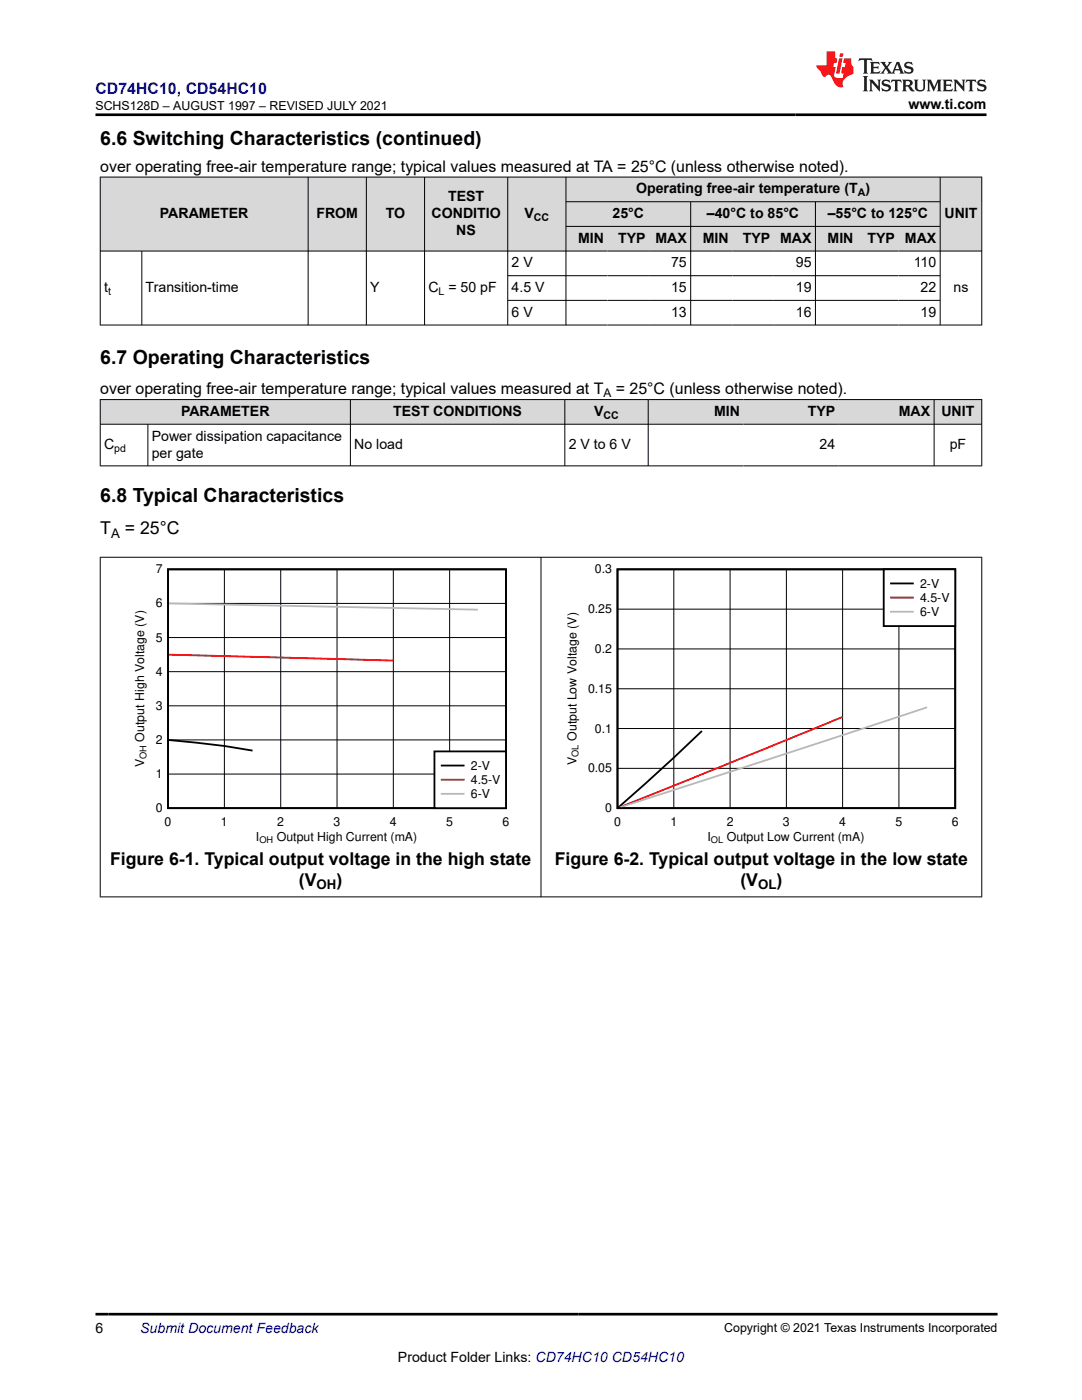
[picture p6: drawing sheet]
<svg xmlns="http://www.w3.org/2000/svg" width="216mm" height="279mm" viewBox="0 0 216 279" stroke-linecap="round" stroke-linejoin="round" font-family="sans-serif">
<g fill="#d8d8d8">
<path d="M20 35.3h175.9v5h-175.9z" fill-rule="evenodd"/>
<path d="M20.1 35.4h41.3v14.6h-41.3z" fill-rule="evenodd"/>
<path d="M61.5 35.4h11.5v14.6h-11.5z" fill-rule="evenodd"/>
<path d="M73.2 35.4h11.5v14.6h-11.5z" fill-rule="evenodd"/>
<path d="M84.8 35.4h16.5v14.6h-16.5z" fill-rule="evenodd"/>
<path d="M101.4 35.4h11.5v14.6h-11.5z" fill-rule="evenodd"/>
<path d="M113 35.4h74.5v4.8h-74.5z" fill-rule="evenodd"/>
<path d="M187.7 35.4h8.1v14.6h-8.1z" fill-rule="evenodd"/>
<path d="M113 40.3h24.8v4.8h-24.8z" fill-rule="evenodd"/>
<path d="M137.9 40.3h24.7v4.8h-24.7z" fill-rule="evenodd"/>
<path d="M162.8 40.3h24.7v4.8h-24.7z" fill-rule="evenodd"/>
<path d="M113 45.2h8.2v4.8h-8.2z" fill-rule="evenodd"/>
<path d="M121.2 45.2h8.3v4.8h-8.3z" fill-rule="evenodd"/>
<path d="M129.5 45.2h8.3v4.8h-8.3z" fill-rule="evenodd"/>
<path d="M137.9 45.2h8.2v4.8h-8.2z" fill-rule="evenodd"/>
<path d="M146.1 45.2h8.3v4.8h-8.3z" fill-rule="evenodd"/>
<path d="M154.4 45.2h8.2v4.8h-8.2z" fill-rule="evenodd"/>
<path d="M162.8 45.2h8.2v4.8h-8.2z" fill-rule="evenodd"/>
<path d="M171 45.2h8.3v4.8h-8.3z" fill-rule="evenodd"/>
<path d="M179.3 45.2h8.2v4.8h-8.2z" fill-rule="evenodd"/>
</g>
<g fill="none" stroke="#000" stroke-width=".2">
<path d="M19.9 35.3h176.1M20 35.3v29.6M61.5 35.3v29.6M73.1 35.3v29.6M84.7 35.3v29.6M101.3 35.3v29.6M112.9 35.3v29.6M187.6 35.3v29.6M195.9 35.3v29.6M19.9 50.1h176.1M28.3 50.1v14.8M101.3 55h86.4"/>
<path d="M101.3 59.9h86.4M112.9 40.3h74.8M112.9 45.2h74.8M137.8 40.3v24.6M162.7 40.3v24.6M19.9 64.9h176.1"/>
</g>
<g fill="#d8d8d8">
<path d="M20 79.7h175.9v5h-175.9z" fill-rule="evenodd"/>
<path d="M20.1 79.8h49.8v4.8h-49.8z" fill-rule="evenodd"/>
<path d="M70 79.8h42.6v4.8h-42.6z" fill-rule="evenodd"/>
<path d="M112.8 79.8h16.5v4.8h-16.5z" fill-rule="evenodd"/>
<path d="M129.4 79.8h19v4.8h-19z" fill-rule="evenodd"/>
<path d="M148.4 79.8h19v4.8h-19z" fill-rule="evenodd"/>
<path d="M167.4 79.8h18.9v4.8h-18.9z" fill-rule="evenodd"/>
<path d="M186.5 79.8h9.3v4.8h-9.3z" fill-rule="evenodd"/>
</g>
<g fill="none" stroke="#000" stroke-width=".2">
<path d="M19.9 79.7h176.1M20 79.7v13.3M69.9 79.7v13.3M112.7 79.7v13.3M129.3 79.7v13.3M186.4 79.7v13.3M195.9 79.7v13.3M19.9 84.7h176.1M19.9 93h176.1M29.5 84.7v8.3M44.8 113.6v47.7M56 113.6v47.7"/>
<path d="M67.3 113.6v47.7M78.5 113.6v47.7M89.7 113.6v47.7M33.5 134h67.5M33.5 127.2h67.5M33.5 120.4h67.5M33.5 154.5h67.5M33.5 147.7h67.5M33.5 140.9h67.5"/>
</g>
<path d="M33.5 113.6h67.5v47.7h-67.5zM33.7 147.7l11.1 1.2 5.6 .9" fill="none" stroke="#000" stroke-width=".36"/>
<path d="M33.7 130.7l44.8 1.1" fill="none" stroke="#f00" stroke-width=".36"/>
<path d="M33.7 120.4l61.6 1.3" fill="none" stroke="#b8b8b8" stroke-width=".36"/>
<path d="M86.7 150h14.3v11.3h-14.3z" fill-rule="evenodd" fill="#fff"/>
<path d="M123.2 113.6h67.4v47.7h-67.4zM86.7 150h14.3v11.3h-14.3zM88.1 152.8h4.4M140.1 145.9l-5.6 5.3-11.1 9.9" fill="none" stroke="#000" stroke-width=".36"/>
<path d="M88.1 155.6h4.4M168.1 143.1l-44.4 18" fill="none" stroke="#f00" stroke-width=".36"/>
<path d="M88.1 158.4h4.4M185 141.2l-61.2 19.9" fill="none" stroke="#b8b8b8" stroke-width=".36"/>
<path d="M134.5 113.6v47.7M145.7 113.6v47.7M156.9 113.6v47.7M168.1 113.6v47.7M179.4 113.6v47.7M123.2 137.5h67.4M123.2 129.5h67.4M123.2 121.6h67.4M123.2 153.3h67.4M123.2 145.4h67.4" fill="none" stroke="#000" stroke-width=".2"/>
<path d="M176.3 113.6h14.3v11.3h-14.3z" fill-rule="evenodd" fill="#fff"/>
<path d="M176.3 113.6h14.3v11.3h-14.3zM177.8 116.4h4.3" fill="none" stroke="#000" stroke-width=".36"/>
<path d="M177.8 119.3h4.3" fill="none" stroke="#f00" stroke-width=".36"/>
<path d="M177.8 122.1h4.3" fill="none" stroke="#b8b8b8" stroke-width=".36"/>
<path d="M19.9 111.2h176.1M20 111.2v67.9M108 111.2v67.9M195.9 111.2v67.9M19.9 179h176.1" fill="none" stroke="#000" stroke-width=".2"/>
<path d="M171.5 11.6l-.2 .6 .5-.2h.6v.1v2.2l-.2 .4h1l-.2-.4v-2.2v-.1h.5l.6 .2-.2-.6zM173.6 12.4l.2 .3v1.6l-.2 .4h1.9l.1-.6a1.08 1.08 0 0 1-1.3 .2v-.7h.6l.4 .2v-.7l-.4 .2h-.6v-.5l.2-.2a1 1 0 0 1 1 .3l-.1-.5zM175.7 12.4l.9 1.1-1 1.2h.9l-.2-.2 .5-.8 .4 .8-.2 .2h1.6l-.2-.2 .2-.5h.9l.1 .5-.1 .2h.9l-.2-.4-.8-1.9h-.5l-.9 2.1-.9-1.1 .9-1h-.8l.2 .2-.4 .6-.4-.6 .2-.2zM179 12.8l.4 1h-.7zM180.7 12.5a.65 .65 0 0 0-.2 .7 .65 .65 0 0 0 .6 .5l.6 .1 .1 .3a.79 .79 0 0 1-.7 .4 .79 .79 0 0 1-.7-.5l.1 .7 .2-.1a.93 .93 0 0 0 1.1 0 .93 .93 0 0 0 .4-.9 1.46 1.46 0 0 0-1.2-.6l-.1-.3a1.09 1.09 0 0 1 1.2 .2l-.2-.6-.1 .1-.5-.2zM172.2 15.2l.2 .4v2.2l-.2 .4h1l-.2-.4v-2.2l.2-.4zM173.4 15.9l.2 .4v1.5l-.2 .4h.8l-.3-.4 .1-1.3 1.6 1.8v-2l.2-.4h-.7l.1 .2 .1 1.1-1.2-1.3zM176.2 16a.65 .65 0 0 0-.2 .8 .65 .65 0 0 0 .6 .4l.6 .2 .1 .2a.79 .79 0 0 1-.7 .4 .79 .79 0 0 1-.7-.5l.1 .7 .2-.1a.93 .93 0 0 0 1.1 .1 .93 .93 0 0 0 .4-1 1.46 1.46 0 0 0-1.2-.5l-.1-.4a1.09 1.09 0 0 1 1.2 .2l-.1-.6-.2 .1-.5-.1zM177.9 15.9l-.1 .6a.63 .63 0 0 1 .8-.3v1.6l-.3 .4h1l-.2-.4v-1.6a.66 .66 0 0 1 .8 .3l-.1-.6zM180 15.9l.2 .4v1.5l-.2 .4h1l-.2-.2-.1-.7h.5l.1 .2a.79 .79 0 0 0 1.2 .6l-1-.9a.61 .61 0 0 0 .6-.6 .61 .61 0 0 0-.5-.7zM180.8 16.2h.1a.47 .47 0 0 1 .5 .1 .47 .47 0 0 1 .1 .5l-.1 .1-.7 .1zM182.3 15.9l.2 .2a2.27 2.27 0 0 0 .4 2 1.04 1.04 0 0 0 1.7-.7v-1.3l.2-.2h-.8l.2 .4v1.1a.6 .6 0 0 1-.6 .6 .6 .6 0 0 1-.6-.6v-1.1l.3-.4zM184.9 15.9l.2 .4v1.5l-.2 .4h.8l-.3-.4v-1.4l.9 1.9 .9-1.9v1.4l-.3 .4h1l-.2-.4v-1.5l.2-.4h-.8l-.7 1.5-.6-1.5zM188.1 15.9l.2 .4v1.5l-.2 .4h1.9l.1-.6a1.09 1.09 0 0 1-1.3 .2v-.7h.6l.4 .2v-.6l-.4 .2h-.6v-.6l.2-.1a1.01 1.01 0 0 1 1 .3l-.1-.6zM190.2 15.9l.3 .4v1.5l-.3 .4h.8l-.2-.4v-1.3l1.6 1.8v-2l.2-.4h-.7l.2 .2v1.1l-1.2-1.3zM192.8 15.9l-.1 .6a.63 .63 0 0 1 .8-.3v1.6l-.3 .4h1l-.2-.4v-1.6a.66 .66 0 0 1 .8 .3l-.1-.6zM195.2 16a.65 .65 0 0 0-.2 .8 .65 .65 0 0 0 .6 .4l.6 .2 .2 .2a.79 .79 0 0 1-.7 .4 .79 .79 0 0 1-.7-.5l.1 .7 .2-.1a.93 .93 0 0 0 1 .1 .93 .93 0 0 0 .5-1 1.46 1.46 0 0 0-1.3-.5v-.4a1.09 1.09 0 0 1 1.2 .2l-.2-.6-.2 .1-.5-.1z" fill="#231f20"/>
<path d="M164.9 10.3v2.7h-2l.1 .4 .8 1a.95 .95 0 0 0 1 .9 .59 .59 0 0 1 .5-.4 .59 .59 0 0 1 .5 .3l.4 .8a1.59 1.59 0 0 0 2.1 1.4 1.61 1.61 0 0 1 1-2.3l1-.3-.1-1.5a1.59 1.59 0 0 1-.3-1.7h-1.5l-.2 .9h.6l-.2 .9h-.5l-.2 .9v.3l.4 .1-.1 .9h-.7a.73 .73 0 0 1-1-.7l.3-1.5h-.5l.1-.9h.5l.2-.9h-.5v-1.3zM167.4 11.6l-.6 3.1h.7l.6-3.1zM167.6 10.7l-.1 .6h.7l.1-.6z" fill="#ed1c24"/>
<path d="M19.1 22.9h177.8M19.1 262.3h179.9" fill="none" stroke="#000" stroke-width=".53"/>
<g font-size="3.9">
<text x="20" y="28.8">6.6 Switching Characteristics (continued)</text>
<text x="20" y="72.5">6.7 Operating Characteristics</text>
<text x="20" y="100.1">6.8 Typical Characteristics</text>
</g>
<g font-size="3.5">
<text x="20" y="106.6">T</text>
<text x="24.9" y="106.6">= 25°C</text>
<text x="22" y="172.5">Figure 6-1. Typical output voltage in the high state</text>
<text x="110.7" y="172.5">Figure 6-2. Typical output voltage in the low state</text>
<text x="59.6" y="176.8">(V</text>
<text x="67.1" y="176.8">)</text>
<text x="147.7" y="176.8">(V</text>
<text x="154.9" y="176.8">)</text>
</g>
<text font-size="3.2" fill="#00f" x="19.1" y="18.7">CD74HC10, CD54HC10</text>
<g font-size="3.2">
<text x="20" y="34.3">over operating free-air temperature range; typical values measured at TA = 25°C (unless otherwise noted).</text>
<text x="20" y="78.7">over operating free-air temperature range; typical values measured at T</text>
<text x="122.9" y="78.7">= 25°C (unless otherwise noted).</text>
</g>
<g font-size="2.8">
<text x="181.3" y="21.8">www.ti.com</text>
<text x="89.4" y="40.1">TEST</text>
<text x="126.9" y="38.6">Operating free-air temperature (T )</text>
<text x="31.9" y="43.5">PARAMETER</text>
<text x="63.1" y="43.5">FROM</text>
<text x="77" y="43.5">TO</text>
<text x="86.1" y="43.5">CONDITIO</text>
<text x="91.1" y="46.9">NS</text>
<text x="104.7" y="43.5">V</text>
<text x="122.2" y="43.5">25°C</text>
<text x="141.1" y="43.5">–40°C to 85°C</text>
<text x="165.2" y="43.5">–55°C to 125°C</text>
<text x="188.5" y="43.5">UNIT</text>
<text x="102.1" y="53.4">2 V</text>
<text x="115.3" y="48.5">MIN</text>
<text x="123.3" y="48.5">TYP</text>
<text x="130.8" y="48.5">MAX</text>
<text x="133.9" y="53.4">75</text>
<text x="140.2" y="48.5">MIN</text>
<text x="148.2" y="48.5">TYP</text>
<text x="155.7" y="48.5">MAX</text>
<text x="158.8" y="53.4">95</text>
<text x="165.1" y="48.5">MIN</text>
<text x="173.1" y="48.5">TYP</text>
<text x="180.6" y="48.5">MAX</text>
<text x="182.3" y="53.4">110</text>
<text x="20.8" y="58.3">t</text>
<text x="29.1" y="58.3">Transition-time</text>
<text x="73.9" y="58.3">Y</text>
<text x="85.5" y="58.3">C = 50 pF</text>
<text x="102.1" y="58.3">4.5 V</text>
<text x="133.9" y="58.3">15</text>
<text x="158.8" y="58.3">19</text>
<text x="183.7" y="58.3">22</text>
<text x="190.3" y="58.3">ns</text>
<text x="102.1" y="63.2">6 V</text>
<text x="133.9" y="63.2">13</text>
<text x="158.8" y="63.2">16</text>
<text x="183.7" y="63.2">19</text>
<text x="36.1" y="83">PARAMETER</text>
<text x="78.5" y="83">TEST CONDITIONS</text>
<text x="118.6" y="83">V</text>
<text x="142.5" y="83">MIN</text>
<text x="161.2" y="83">TYP</text>
<text x="179.4" y="83">MAX</text>
<text x="187.9" y="83">UNIT</text>
<text x="20.8" y="89.6">C</text>
<text x="30.3" y="87.9">Power dissipation capacitance</text>
<text x="70.7" y="89.6">No load</text>
<text x="113.5" y="89.6">2 V to 6 V</text>
<text x="163.5" y="89.6">24</text>
<text x="189.5" y="89.6">pF</text>
<text x="30.3" y="91.3">per gate</text>
<text x="19.1" y="266.1">6</text>
<text x="79.4" y="271.7">Product Folder Links: CD74HC10 CD54HC10</text>
</g>
<text font-size="2.8" fill="#00f" x="28" y="266.1">Submit Document Feedback</text>
<g font-size="2.6">
<text x="22.2" y="107.3">A</text>
<text x="63.2" y="177.5">OH</text>
<text x="151.3" y="177.5">OL</text>
</g>
<g font-size="2.5">
<text x="19.1" y="21.9">SCHS128D – AUGUST 1997 – REVISED JULY 2021</text>
<text x="31.1" y="114.4">7</text>
<text x="118.7" y="114.4">0.3</text>
<text x="183.6" y="117.3">2-V</text>
<text x="31.1" y="121.2">6</text>
<text x="117.3" y="122.4">0.25</text>
<text x="183.6" y="120.1">4.5-V</text>
<text x="183.6" y="123">6-V</text>
<text x="31.1" y="128">5</text>
<text x="118.7" y="130.3">0.2</text>
<text x="31.1" y="134.9">4</text>
<text x="31.1" y="141.7">3</text>
<text x="117.3" y="138.3">0.15</text>
<text x="28.8" y="148" transform="rotate(-90 28.8 148)">Output High Voltage (V)</text>
<text x="31.1" y="148.5">2</text>
<text x="115" y="147.9" transform="rotate(-90 115 147.9)">Output Low Voltage (V)</text>
<text x="118.7" y="146.2">0.1</text>
<text x="28.8" y="153.1" transform="rotate(-90 28.8 153.1)">V</text>
<text x="31.1" y="155.3">1</text>
<text x="94" y="153.7">2-V</text>
<text x="115" y="152.7" transform="rotate(-90 115 152.7)">V</text>
<text x="117.3" y="154.2">0.05</text>
<text x="94" y="156.5">4.5-V</text>
<text x="94" y="159.3">6-V</text>
<text x="31.1" y="162.1">0</text>
<text x="32.8" y="164.9">0</text>
<text x="44.1" y="164.9">1</text>
<text x="51.1" y="167.8">I</text>
<text x="55.2" y="167.8">Output High Current (mA)</text>
<text x="55.3" y="164.9">2</text>
<text x="66.6" y="164.9">3</text>
<text x="77.8" y="164.9">4</text>
<text x="89" y="164.9">5</text>
<text x="100.3" y="164.9">6</text>
<text x="120.8" y="162.1">0</text>
<text x="122.5" y="164.9">0</text>
<text x="133.8" y="164.9">1</text>
<text x="141.2" y="167.8">I</text>
<text x="145" y="164.9">2</text>
<text x="145" y="167.8">Output Low Current (mA)</text>
<text x="156.2" y="164.9">3</text>
<text x="167.5" y="164.9">4</text>
<text x="178.7" y="164.9">5</text>
<text x="189.9" y="164.9">6</text>
<text x="144.5" y="265.8">Copyright © 2021 Texas Instruments Incorporated</text>
</g>
<text font-size="2.4" x="120.4" y="79.3">A</text>
<g font-size="2.1">
<text x="171.1" y="39.2">A</text>
<text x="106.5" y="44.1">CC</text>
<text x="21.6" y="58.9">t</text>
<text x="87.5" y="58.9">L</text>
<text x="120.4" y="83.6">CC</text>
<text x="22.8" y="90.2">pd</text>
</g>
<g font-size="1.8">
<text x="29.2" y="151.5" transform="rotate(-90 29.2 151.5)">OH</text>
<text x="115.5" y="151" transform="rotate(-90 115.5 151)">OL</text>
<text x="51.8" y="168.2">OH</text>
<text x="141.9" y="168.2">OL</text>
</g>
</svg>
